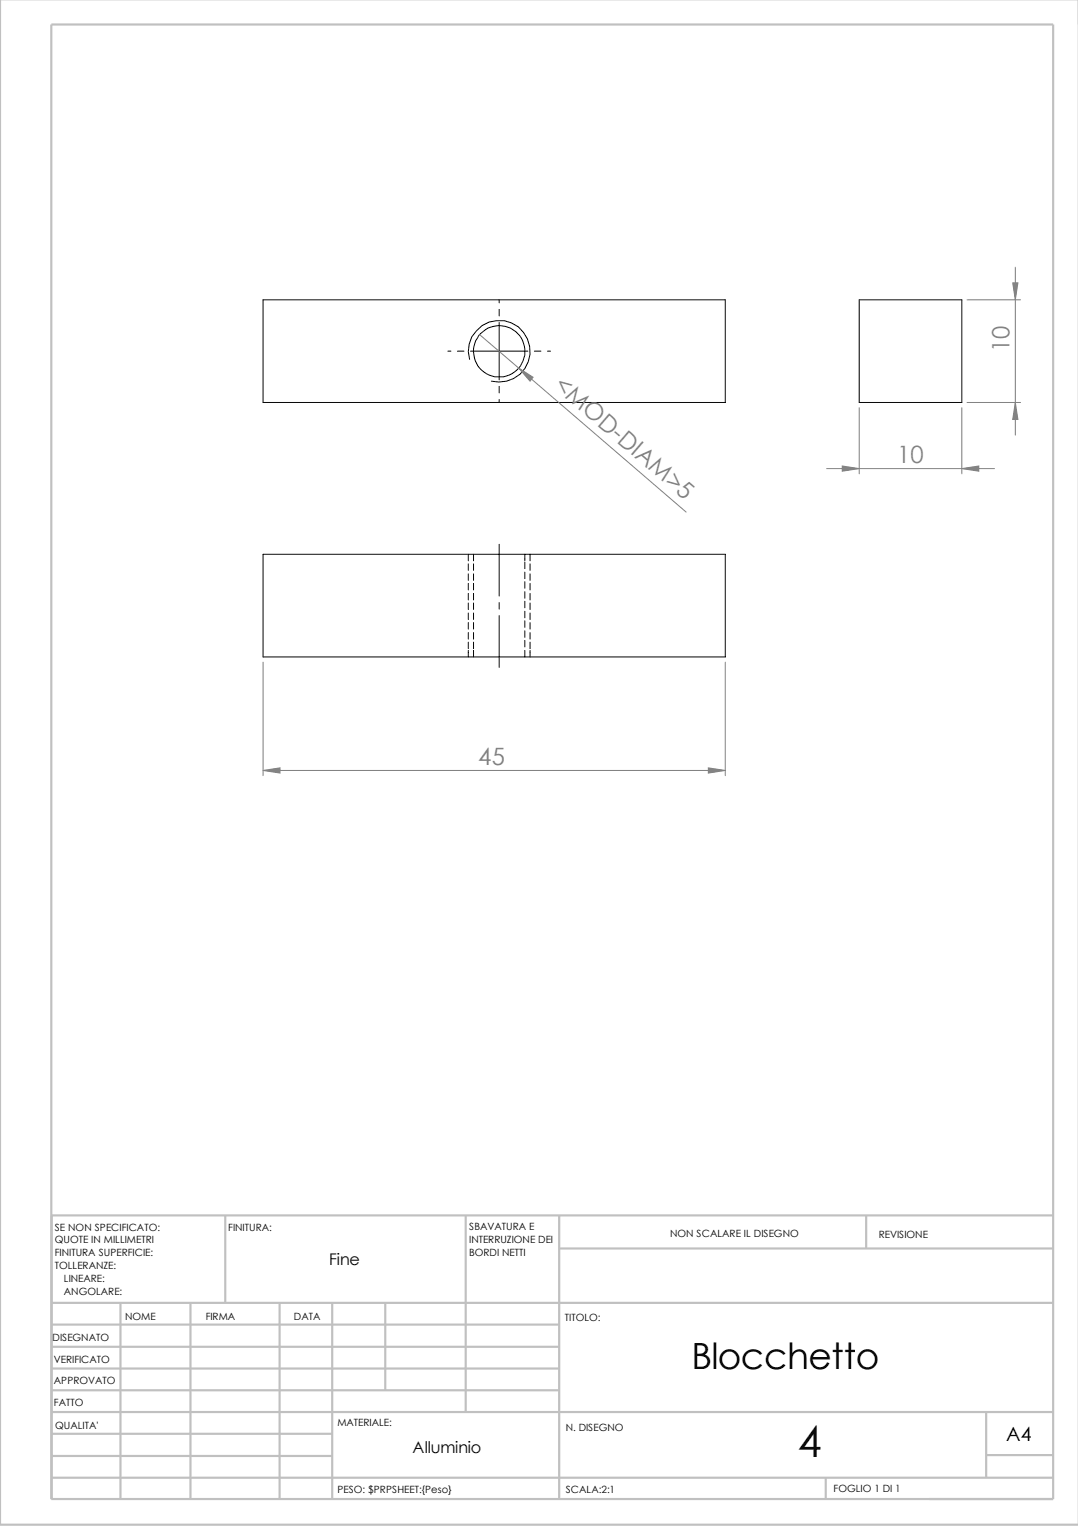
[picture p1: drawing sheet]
<svg xmlns="http://www.w3.org/2000/svg" width="210mm" height="297mm" viewBox="0 0 210 297" stroke-linecap="round" stroke-linejoin="round" font-family="sans-serif">
<g fill="none" stroke="#c0c0c0" stroke-width=".42">
<path d="M0 0v296.8h210M10 4.8h195.1v287h-195.1zM43.9 236.6v17M90.7 236.6v38.3M108.9 236.6v55.3M168.7 236.5v6.4M205.1 236.6h-195v55.3M10.1 257.8h98.8M10.1 253.6h195M23.5 253.6v38.2M37.1 253.6v38.3M54.4 253.6v38.3"/>
<path d="M64.7 253.6v38.3M75 253.6v17M108.9 243h96.2M10.1 279.1h54.6M10.1 274.9h195M10.1 270.6h98.8M10.1 266.4h98.8M10.1 262.2h98.8M192 274.8v12.8M10.1 287.6h195M10.1 283.4h54.6M160.8 287.6v4.2"/>
<path d="M192 283.2h13.1"/>
</g>
<g fill="none" stroke="#000" stroke-width=".19">
<path d="M51.2 58.4h90v19.9h-90zM97.2 58.4v.6M167.3 58.4h20v19.9h-20zM87.2 68.4h.6M89.1 68.4h1.2M91.4 70a6 6 0 0 1 5.3-7.6 6 6 0 0 1 6.5 6.5 6 6 0 0 1-7.5 5.3M91.6 68.4h11.2M97.2 60.2v1.3M97.2 62.8v11.1M97.2 75.2v1.3M97.2 77.8v.5M104.1 68.4h1.2"/>
<path d="M106.6 68.4h.6M51.2 107.9h90v20h-90zM91.2 107.9v1.3M91.2 109.8v1.2M91.2 111.7v1.3M91.2 113.6v1.2M91.2 115.5v1.3M91.2 117.4v1.2M91.2 119.3v1.3M92.2 107.9v1.3M92.2 109.8v1.2M92.2 111.7v1.3"/>
<path d="M92.2 113.6v1.2M92.2 115.5v1.3M92.2 117.4v1.2M92.2 119.3v1.3M97.2 105.9v10.1M97.2 117.3v1.3M97.2 119.8v10.1M102.2 107.9v1.3M102.2 109.4v1.3M102.2 111.4v1.2M102.2 113.2v1.3M102.2 115.2v1.2"/>
<path d="M102.2 117v1.3M102.2 119v1.3M103.2 107.9v1.3M103.2 109.8v1.2M103.2 111.7v1.3M103.2 113.6v1.2M103.2 115.5v1.3M103.2 117.4v1.2M103.2 119.3v1.3M91.2 121.2v1.3M91.2 123.1v1.3M91.2 125v1.3"/>
<path d="M91.2 126.6v1.3M92.2 121.2v1.3M92.2 123.1v1.3M92.2 125v1.3M92.2 126.6v1.3M102.2 120.8v1.3M102.2 122.8v1.3M102.2 124.7v1.2M102.2 126.6v1.3M103.2 121.2v1.3M103.2 123.1v1.3M103.2 125v1.3"/>
<path d="M103.2 126.6v1.3"/>
<circle cx="97.2" cy="68.4" r="5"/>
</g>
<path d="M188.3 58.4h10.4M197.7 52v32.7M93.4 65.1l40.2 34.6M167.3 79.4v12.8M187.3 79.4v12.8M188.3 78.3h10.4M161 91.2h32.6M51.2 128.9v22.1M141.2 128.9v22.1M51.2 150h90" fill="none" stroke="#808080" stroke-width=".19"/>
<g fill="#808080" stroke="#808080" stroke-width=".19">
<path d="M101 71.7l2.8 1.7-.6 .8z"/>
<path d="M137.9 149.5l3.3 .5-3.3 .5z"/>
<path d="M51.2 150l3.3-.5v1z"/>
<path d="M187.3 91.2l3.3-.5v1z"/>
<path d="M164 90.7l3.3 .5-3.3 .5z"/>
<path d="M197.7 78.3l.5 3.3h-1z"/>
<path d="M197.2 55.1h1l-.5 3.3z"/>
</g>
<text font-size="8.4" x="155.4" y="283.7">4</text>
<text font-size="7" x="134.6" y="266.6">Blocchetto</text>
<g font-size="4.7" fill="#808080">
<text x="196.6" y="68.5" transform="rotate(-90 196.6 68.5)">10</text>
<text x="107.7" y="75.4" transform="rotate(41 107.7 75.4)">&lt;MOD-DIAM&gt;5</text>
<text x="174.7" y="90.2">10</text>
<text x="93.1" y="149">45</text>
</g>
<text font-size="3.8" x="195.9" y="280.4">A4</text>
<g font-size="3.1">
<text x="64.1" y="246.3">Fine</text>
<text x="80.3" y="282.8">Alluminio</text>
</g>
<g font-size="1.9">
<text x="10.7" y="239.6">SE NON SPECIFICATO:</text>
<text x="44.4" y="239.6">FINITURA:</text>
<text x="91.4" y="239.5">SBAVATURA E</text>
<text x="10.7" y="242">QUOTE IN MILLIMETRI</text>
<text x="10.7" y="244.5">FINITURA SUPERFICIE:</text>
<text x="91.4" y="244.5">BORDI NETTI</text>
<text x="91.4" y="241.9">INTERRUZIONE DEI</text>
<text x="130.5" y="240.8">NON SCALARE IL DISEGNO</text>
<text x="171.1" y="241.1">REVISIONE</text>
<text x="10.7" y="247.1">TOLLERANZE:</text>
<text x="12.4" y="249.5">LINEARE:</text>
<text x="12.4" y="252.1">ANGOLARE:</text>
<text x="24.4" y="257">NOME</text>
<text x="40" y="256.9">FIRMA</text>
<text x="57.2" y="256.9">DATA</text>
<text x="110" y="257.2">TITOLO:</text>
<text x="10.2" y="261.1">DISEGNATO</text>
<text x="10.5" y="265.3">VERIFICATO</text>
<text x="10.5" y="269.4">APPROVATO</text>
<text x="10.5" y="273.8">FATTO</text>
<text x="10.8" y="278.1">QUALITA'</text>
<text x="65.7" y="277.5">MATERIALE:</text>
<text x="110.2" y="278.6">N. DISEGNO</text>
<text x="65.7" y="290.5">PESO: $PRPSHEET:{Peso}</text>
<text x="110.2" y="290.6">SCALA:2:1</text>
<text x="162.3" y="290.4">FOGLIO 1 DI 1</text>
</g>
</svg>
